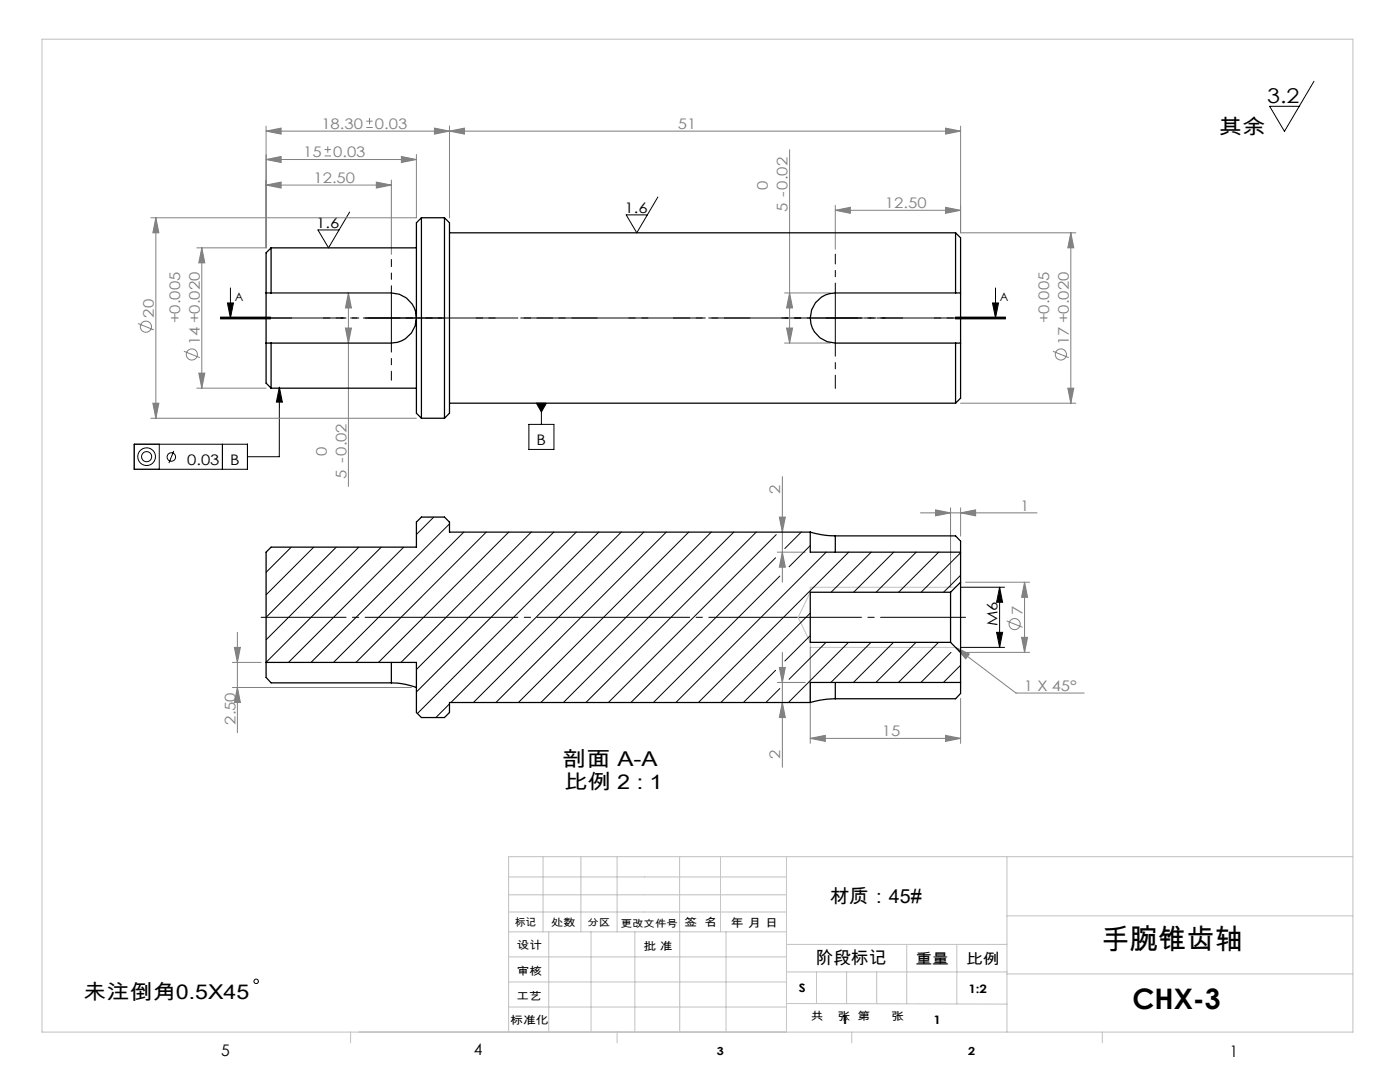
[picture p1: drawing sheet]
<svg xmlns="http://www.w3.org/2000/svg" width="279mm" height="216mm" viewBox="0 0 279 216" stroke-linecap="round" stroke-linejoin="round" font-family="sans-serif">
<g fill="none" stroke="#808080" stroke-width=".2">
<path d="M53.1 31.8l3-.6v1.2zM53.1 36.9l3-.6v1.2zM53.1 31.8h30M53.1 36.9h25M53.1 26.2l3-.6v1.2zM53.1 25.2v24.3h-13.8M53.1 26.2h138.6M64.8 31.1h1.2M64.8 29.8h1.2M65.4 29.2v1.3M73.1 25.4h1.3M73.1 24.2h1.3"/>
<path d="M73.7 23.5v1.3M75.1 36.3l3 .6-3 .6zM78.1 35.9v14.9M80.1 31.2l3 .6-3 .6zM83.1 30.8v12.7h-53M86.7 25.6l3 .6-3 .6zM89.7 26.2l3-.6v1.2zM89.7 25.2v18.3M157.6 29.9v38.6M188.7 25.6l3 .6-3 .6zM191.7 25.2v21.3h23M31.1 43.5l.6 3h-1.2z"/>
<path d="M31.1 43.5v40M40.3 49.5l.6 3h-1.2zM40.3 49.5v28M69.5 58.5l.6 3h-1.2zM69.5 58.5v38.6M156.6 58.5h9.1M157.6 58.5l.6 3h-1.2zM166.7 42l3-.6v1.2zM166.7 41v8.7M166.7 42h25M188.7 41.4l3 .6-3 .6zM213.7 46.5l.6 3h-1.2z"/>
<path d="M213.7 46.5v34M27.5 64.6l3.2 1.2M36.7 70.1l3.2 1.3M39.3 77.5h13.8M39.7 74.5h1.2l-.6 3zM68.9 65.5h1.2l-.6 3zM156.6 68.5h9.1M157 65.5h1.2l-.6 3zM210.1 70.1l3.2 1.3M213.1 77.5h1.2l-.6 3zM30.1 83.5h53M30.5 80.5h1.2l-.6 3z"/>
<path d="M156.1 95.1v21.1M191.7 80.5h23M155.1 110.2h5.6M155.5 103.2h1.2l-.6 3zM156.1 110.2l.6 3h-1.2zM183.7 102.3h23.3M186.7 101.7l3 .6-3 .6zM189.7 101.3v15.9M191.7 102.3l3-.6v1.2zM191.7 101.3v5.7M192.7 116.2h12.8M204.5 116.2l.6 3h-1.2z"/>
<path d="M204.5 116.2v14M46.4 132.2h5.7M46.4 137.2h35.7M46.8 129.2h1.2l-.6 3zM47.4 137.2l.6 3h-1.2zM47.4 126.2v20M155.1 136.2h5.6M155.5 133.2h1.2l-.6 3zM156.1 130.2v22.9M161.7 129.2v19.1M190.7 129.2l2.8 1.3-.8 1zM190.7 129.2l12.1 9.1h13.6"/>
<path d="M191.7 139.4v8.9M192.7 130.2h12.8M200.9 123.9l3.2 1.3M203.9 127.2h1.2l-.6 3zM156.1 140.2l.6 3h-1.2zM161.7 147.3l3-.6v1.2zM161.7 147.3h30M188.7 146.7l3 .6-3 .6z"/>
<circle cx="29.1" cy="65.2" r="1.11"/>
<circle cx="38.3" cy="70.7" r="1.11"/>
<circle cx="211.7" cy="70.7" r="1.11"/>
<circle cx="202.5" cy="124.5" r="1.11"/>
</g>
<g fill="none" stroke="#000" stroke-width=".2">
<path d="M262.2 16.2l-5.9 10-2.9-5h5.9M131.3 39.3l-4.2 7.2-2.1-3.6h4.2M46 57.5v6M69.8 42.3l-4.2 7.2-2.1-3.6h4.2M78.1 58.5v10M166.7 58.5v10M198.7 57.5v6M44 63.5h10M44 63.6h10M44 63.3h10M45.4 60.5h1.2l-.6 3zM55.8 77.2l-.1 13.9h-6.3"/>
<path d="M55.8 77.2l.6 3h-1.2zM73.1 63.5h10M161.7 63.5h10M190.7 63.3h10zM190.7 63.5h10M190.7 63.6h10M198.1 60.5h1.2l-.6 3zM26.8 88.6h22.6v5h-22.6zM31.8 88.6v5M34.7 90l-1 2.4M44.4 88.6v5M105.5 84.7h5v5h-5z"/>
<path d="M107 80.5h2l-1 1.7zM108 80.5v4.2M191.7 117.2h8.8M199.5 117.2l.6 3h-1.2zM199.5 117.2v12M191.7 129.2h8.8M198.9 126.2h1.2l-.6 3z"/>
<circle cx="29.3" cy="91.1" r="1.01"/>
<circle cx="29.3" cy="91.1" r="1.76"/>
<circle cx="34.2" cy="91.2" r=".85"/>
<circle cx="51.1" cy="195.8" r=".44"/>
</g>
<path d="M192.7 63.5h-140.6M192.7 123.2h-140.6" fill="none" stroke="#000" stroke-width=".2" stroke-dasharray="30.5 1.3 1.3 1.3" stroke-dashoffset="13.5"/>
<path d="M166.7 58.5v-7.8" fill="none" stroke="#000" stroke-width=".2" stroke-dasharray="30.5 1.3 1.3 1.3" stroke-dashoffset="28.5"/>
<path d="M73.1 63.5h-5M83.1 63.5h5M161.7 63.5h-5M171.7 63.5h5" fill="none" stroke="#000" stroke-width=".2" stroke-dasharray="30.5 1.3 1.3 1.3" stroke-dashoffset="29.9"/>
<path d="M166.7 68.5v9" fill="none" stroke="#000" stroke-width=".2" stroke-dasharray="30.5 1.3 1.3 1.3" stroke-dashoffset="27.9"/>
<path d="M78.1 58.5v-6.7" fill="none" stroke="#000" stroke-width=".2" stroke-dasharray="30.5 1.3 1.3 1.3" stroke-dashoffset="29"/>
<path d="M78.1 68.5v7.4" fill="none" stroke="#000" stroke-width=".2" stroke-dasharray="30.5 1.3 1.3 1.3" stroke-dashoffset="28.7"/>
<path d="M44 63.5h156.7" fill="none" stroke="#000" stroke-width=".2" stroke-dasharray="6.3 1.3 1.3 1.3 5.1" stroke-dashoffset="1"/>
<g fill="none" stroke="#c0c0c0" stroke-width=".2">
<path d="M8.4 7.8h261.6v198.1h-261.6zM190.7 117.2h-29v1l-2.4 5 2.4 5v1h29M101.5 178.5h55.5M101.5 175h55.5M108.4 170.9v15M115.9 170.9v15M123.2 170.9v15M135.6 170.9v15M143.8 170.9v15M157 170.9v35M201 170.9v35M270 170.9h-168.5v35"/>
<path d="M101.5 195.9h55.5M101.5 190.9h55.5M101.5 185.9h55.5M101.5 182h55.5M109.5 185.9v20M118 185.9v20M126.7 185.9v20M135.7 185.9v20M144.9 185.9v20M157 188.4h44M157 193.9h44M163 193.9v6.4"/>
<path d="M169 193.9v6.4M175 193.9v6.4M181 188.4v11.9M191 188.4v11.9M201 194.3h69M201 182.7h69M70 205.9v2.2M101.5 200.9h55.5M123.2 205.9v2.2M157 200.2l44 .2M170 205.9v2.2M220 205.9v2.2"/>
</g>
<g fill="#000">
<path d="M45.4 60.5h1.2l-.6 3zM198.1 60.5h1.2l-.6 3z"/>
<path d="M55.8 77.2l.6 3h-1.2zM107 80.5l1 1.7 1-1.7z"/>
<path d="M199.5 117.2l.6 3h-1.2zM198.9 126.2h1.2l-.6 3z"/>
</g>
<g fill="#808080">
<path d="M190.7 129.2l2.8 1.3-.8 1z"/>
<path d="M53.1 31.8l3-.6v1.2zM80.1 31.2l3 .6-3 .6zM166.7 42l3-.6v1.2zM188.7 41.4l3 .6-3 .6zM53.1 36.9l3-.6v1.2zM75.1 36.3l3 .6-3 .6z"/>
<path d="M89.7 26.2l3-.6v1.2zM188.7 25.6l3 .6-3 .6zM53.1 26.2l3-.6v1.2zM86.7 25.6l3 .6-3 .6z"/>
<path d="M186.7 101.7l3 .6-3 .6zM191.7 102.3l3-.6v1.2z"/>
<path d="M68.9 65.5h1.2l-.6 3zM69.5 58.5l.6 3h-1.2z"/>
<path d="M156.1 140.2l.6 3h-1.2zM155.5 133.2h1.2l-.6 3zM156.1 110.2l.6 3h-1.2zM155.5 103.2h1.2l-.6 3z"/>
<path d="M40.3 49.5l.6 3h-1.2zM39.7 74.5h1.2l-.6 3zM213.7 46.5l.6 3h-1.2zM213.1 77.5h1.2l-.6 3zM31.1 43.5l.6 3h-1.2zM30.5 80.5h1.2l-.6 3zM157.6 58.5l.6 3h-1.2zM157 65.5h1.2l-.6 3zM204.5 116.2l.6 3h-1.2zM203.9 127.2h1.2l-.6 3zM46.8 129.2h1.2l-.6 3zM47.4 137.2l.6 3h-1.2z"/>
<path d="M161.7 147.3l3-.6v1.2zM188.7 146.7l3 .6-3 .6z"/>
</g>
<g fill="none" stroke="#000" stroke-width=".25">
<path d="M53.1 58.5h25a5 5 0 0 1 5 5 5 5 0 0 1-5 5h-25M53.1 58.5v10M54.1 49.5v9M54.1 49.5l-1 1v8M54.1 49.5h29M84.1 43.5v40M84.1 43.5l-1 1v38l1 1M84.1 43.5h4.6M88.7 43.5l1 1v38l-1 1M88.7 43.5v40M89.7 46.5h101M190.7 46.5v12"/>
<path d="M190.7 46.5l1 1v11M191.7 58.5h-25a5 5 0 0 0-5 5 5 5 0 0 0 5 5h25M191.7 58.5v10M53.1 68.5v8l1 1M54.1 68.5v9M54.1 77.5h29M190.7 68.5v12M191.7 68.5v11l-1 1M84.1 83.5h4.6M89.7 80.5h101M161.7 106.2l2.3 .5 2.7 .2M161.7 106.2h-72v-2l-1-1h-4.6l-1 1v5h-29l-1 1v25l1 1.1h24"/>
<path d="M161.7 106.2v4h30M166.7 106.9h24l1 1.1v8.2M166.7 106.9v3.3M189.7 118.2v10M189.7 118.2h-28v10h28M191.7 116.2v14M191.7 116.2l-2 2M53.1 132.2h30v10l1 1h4.6l1-1v-2h72M78.1 136.3l2.8 .2 2.2 .7M78.1 132.2v4.1M166.7 139.4a18.2 18.2 0 0 0-5 .8M166.7 136.2v3.2"/>
<path d="M189.7 128.2l2 2M191.7 130.2v8.2l-1 1h-24M191.7 136.2h-30v4"/>
</g>
<g fill="none" stroke="#000" stroke-width=".2">
<path d="M58.1 109.2l-5 5M62.6 109.2l-9.5 9.5M67.1 109.2l-14 14M71.6 109.2l-18.5 18.5M76.1 109.2l-23 23M80.6 109.2l-23 23M86.6 103.2l-3.5 3.4M89.7 104.5l-27.6 27.7M92.6 106.2l-26 26M97 106.2l-26 26M101.5 106.2l-26 26M106 106.2l-26 26"/>
<path d="M110.5 106.2l-27.4 27.4M115 106.2l-31.9 31.9M119.5 106.2l-36.2 36.2M124 106.2l-34 34M128.5 106.2l-34 34M133 106.2l-34 34M137.5 106.2l-34 34M141.9 106.2l-34 34M146.4 106.2l-34 34M150.9 106.2l-34 34M154.8 111.3l-28.9 28.9M154.9 106.7l-33.5 33.5"/>
<path d="M155.6 114.9l-25.2 25.3M159.9 106.2l-3.3 3.3M161.7 108.9l-4.2 4.2M164.9 110.2l-30 30M169.4 110.2l-30 30M173.9 110.2l-8 8M178.4 110.2l-8 8M182.8 110.2l-8 8M187.3 110.2l-8 8M191.7 110.3l-7.9 7.9M191.7 114.8l-3.4 3.4M154.8 133.8l-6.4 6.4"/>
<path d="M155.6 137.4l-2.8 2.8M161.7 122.3l-17.8 17.9M161.7 126.8l-5.1 5.1M164.8 128.2l-7.3 7.3M169.3 128.2l-11.8 11.8M173.8 128.2l-8 8M178.3 128.2l-8 8M182.8 128.2l-8 8M187.3 128.2l-8 8M189.8 130.2l-6 6M191.7 132.8l-3.4 3.4M89.7 140.5l-2.7 2.7"/>
</g>
<g font-size="5.6">
<text x="219.8" y="189.3">手腕锥齿轴</text>
<text x="226" y="201.3">CHX-3</text>
</g>
<g font-size="4.1">
<text x="252.9" y="20.6">3.2</text>
<text x="243.2" y="26.7">其余</text>
<text x="112.2" y="152.9">剖面 A-A</text>
<text x="112.6" y="157.4">比例 2 : 1</text>
<text x="16.6" y="199.4">未注倒角0.5X45</text>
</g>
<text font-size="3.9" x="165.6" y="180.1">材质：45#</text>
<text font-size="3.5" x="162.8" y="192.3">阶段标记</text>
<g font-size="3.2">
<text x="44.2" y="210.6">5</text>
<text x="94.6" y="210.6">4</text>
<text x="245.4" y="210.9">1</text>
</g>
<g font-size="2.9" fill="#808080">
<text x="64.1" y="25.8">18.30</text>
<text x="74.8" y="25.7">0.03</text>
<text x="135.3" y="25.8">51</text>
<text x="60.5" y="31.4">15</text>
<text x="66.5" y="31.4">0.03</text>
<text x="62.6" y="36.5">12.50</text>
<text x="153.3" y="37.8" transform="rotate(-90 153.3 37.8)">0</text>
<text x="176.6" y="41.6">12.50</text>
<text x="157.2" y="42.4" transform="rotate(-90 157.2 42.4)">5 -0.02</text>
<text x="30.7" y="63.4" transform="rotate(-90 30.7 63.4)">20</text>
<text x="36" y="64.5" transform="rotate(-90 36 64.5)">+0.005</text>
<text x="209.4" y="64.5" transform="rotate(-90 209.4 64.5)">+0.005</text>
<text x="39.9" y="68.9" transform="rotate(-90 39.9 68.9)">14 +0.020</text>
<text x="213.3" y="68.9" transform="rotate(-90 213.3 68.9)">17 +0.020</text>
<text x="65.2" y="90.9" transform="rotate(-90 65.2 90.9)">0</text>
<text x="69.1" y="95.5" transform="rotate(-90 69.1 95.5)">5 -0.02</text>
<text x="155.7" y="98.5" transform="rotate(-90 155.7 98.5)">2</text>
<text x="203.6" y="101.9">1</text>
<text x="204.1" y="122.7" transform="rotate(-90 204.1 122.7)">7</text>
<text x="204.3" y="137.9">1 X 45°</text>
<text x="47" y="144.6" transform="rotate(-90 47 144.6)">2.50</text>
<text x="176" y="146.9">15</text>
<text x="155.7" y="151.5" transform="rotate(-90 155.7 151.5)">2</text>
</g>
<g font-size="2.9">
<text x="63.1" y="45.5">1.6</text>
<text x="124.6" y="42.5">1.6</text>
<text x="107.1" y="88.8">B</text>
<text x="37.4" y="92.7">0.03</text>
<text x="45.9" y="92.7">B</text>
<text x="199.1" y="124.9" transform="rotate(-90 199.1 124.9)">M6</text>
<text x="182.7" y="192.3">重量</text>
<text x="192.8" y="192.4">比例</text>
</g>
<g font-size="2.3">
<text x="46.8" y="60.1">A</text>
<text x="199.5" y="60.1">A</text>
<text x="145.8" y="185">年 月 日</text>
<text x="159.4" y="198">S</text>
<text x="193.3" y="198.2">1:2</text>
<text x="167.9" y="204.4">1</text>
<text x="186.3" y="204.4">1</text>
</g>
<g font-size="2.2">
<text x="136.6" y="184.8">签 名</text>
<text x="103.1" y="189.5">设计</text>
<text x="128.4" y="189.5">批 准</text>
<text x="103.1" y="194.5">审核</text>
<text x="103" y="199.6">工艺</text>
<text x="161.8" y="203.5">共</text>
<text x="167.2" y="203.5">张 第</text>
<text x="177.9" y="203.5">张</text>
<text x="101.8" y="204.4">标准化</text>
<text x="143.1" y="210.5">3</text>
<text x="193.2" y="210.5">2</text>
</g>
<g font-size="2.1">
<text x="102.8" y="184.7">标记</text>
<text x="110" y="184.8">处数</text>
</g>
<g font-size="2">
<text x="117.3" y="184.8">分区</text>
<text x="123.9" y="184.9">更改文件号</text>
</g>
</svg>
